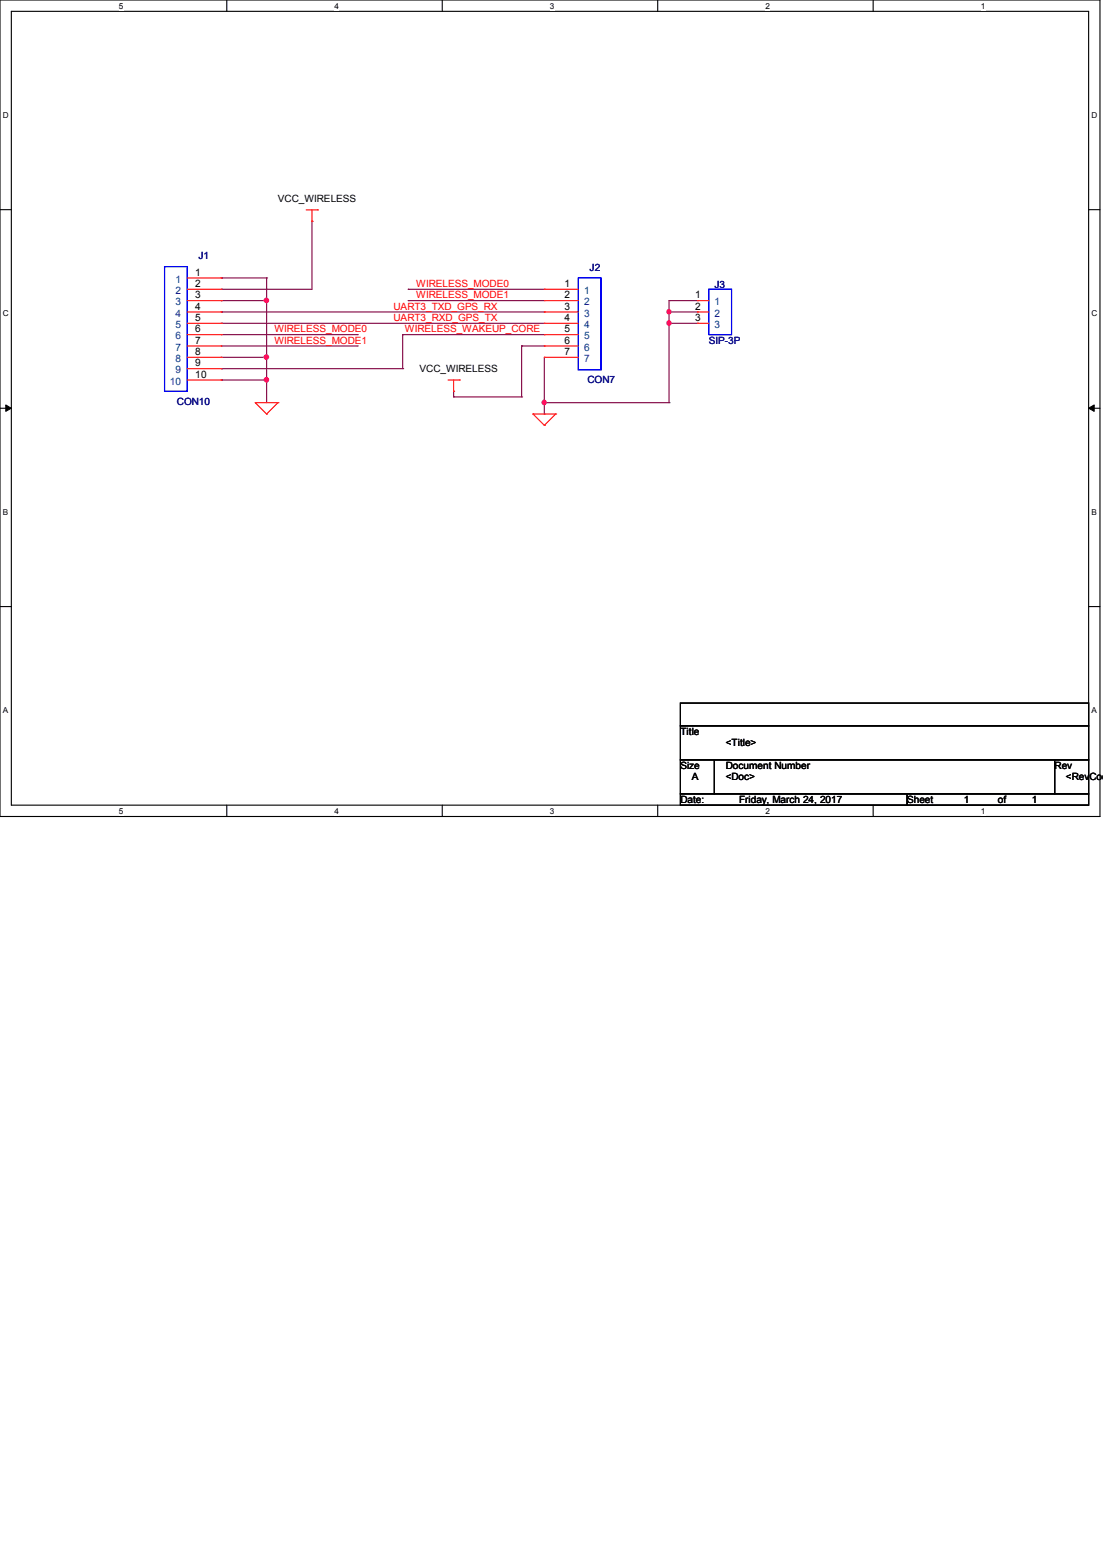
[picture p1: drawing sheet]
<svg xmlns="http://www.w3.org/2000/svg" width="210mm" height="297mm" viewBox="0 0 210 297" stroke-linecap="round" stroke-linejoin="round" font-family="sans-serif">
<path d="M0 0h209.4v155.4h-209.4zM2.2 2.2h205.1v151.1h-205.1z" fill="none" stroke="#000" stroke-width=".21"/>
<g fill="#fff">
<path d="M22.6 .3h.9v1.7h-.9z"/>
<path d="M22.6 153.5h.9v1.8h-.9z"/>
</g>
<path d="M43.2 0v2.2M43.2 153.3v2.1" fill="none" stroke="#000" stroke-width=".21"/>
<g fill="#fff">
<path d="M63.7 .3h.8v1.7h-.8z"/>
<path d="M63.7 153.5h.8v1.8h-.8z"/>
</g>
<path d="M84.2 0v2.2M84.2 153.3v2.1" fill="none" stroke="#000" stroke-width=".21"/>
<g fill="#fff">
<path d="M104.7 .3h.8v1.7h-.8z"/>
<path d="M104.7 153.5h.8v1.8h-.8z"/>
</g>
<path d="M125.2 0v2.2M125.2 153.3v2.1" fill="none" stroke="#000" stroke-width=".21"/>
<g fill="#fff">
<path d="M145.7 .3h.9v1.7h-.9z"/>
<path d="M145.7 153.5h.9v1.8h-.9z"/>
</g>
<path d="M166.2 0v2.2M166.2 153.3v2.1" fill="none" stroke="#000" stroke-width=".21"/>
<g fill="#fff">
<path d="M186.7 .3h.9v1.7h-.9z"/>
<path d="M186.7 153.5h.9v1.8h-.9z"/>
<path d="M.6 21h1.1v1.8h-1.1z"/>
<path d="M207.8 21h1.1v1.8h-1.1z"/>
<path d="M.6 58.8h1.1v1.7h-1.1z"/>
<path d="M207.8 58.8h1.1v1.7h-1.1z"/>
</g>
<path d="M0 39.9h2.2M207.3 39.9h2.1" fill="none" stroke="#000" stroke-width=".21"/>
<g fill="#fff">
<path d="M.6 96.6h1v1.7h-1z"/>
<path d="M207.8 96.6h1v1.7h-1z"/>
</g>
<path d="M0 77.7h2.2M207.3 77.7h2.1" fill="none" stroke="#000" stroke-width=".21"/>
<path d="M1.1 77.1l1.1 .6-1.1 .6zM207.3 77.7l1-.6v1.2z" fill="#000" stroke="#000" stroke-width=".19"/>
<g fill="#fff">
<path d="M.6 134.4h.9v1.7h-.9z"/>
<path d="M207.8 134.4h1v1.7h-1z"/>
</g>
<path d="M0 115.5h2.2M207.3 115.5h2.1M129.5 133.9h77.8v4.3h-77.8zM129.5 138.2h77.8v6.5h-77.8zM129.5 144.7h6.5v6.4h-6.5zM129.5 151.1h43.2v2.2h-43.2zM136 144.7h64.8v6.4h-64.8zM172.7 151.1h34.6v2.2h-34.6zM200.8 144.7h6.5v6.4h-6.5z" fill="none" stroke="#000" stroke-width=".21"/>
<g fill="none" stroke="#800040" stroke-width=".21">
<path d="M42.1 52.9h.1M42.1 57.2h.1M42.1 59.4h.1M42.1 55.1h.1M42.1 52.9h8.7M42.1 57.2h8.7M42.1 59.4h61.5M50.8 52.9h.1M50.8 57.2h.1M50.8 52.9v23.8M59.4 42.1h.1M59.4 42.1v13h-17.3"/>
<path d="M77.7 55.1h.1M77.7 57.2h.1M77.7 57.2h25.9M77.7 55.1h25.9M127.4 57.2h.1M127.4 59.4h.1M127.4 57.2h5.4M127.4 59.4h5.4M127.4 57.2v19.5M42.1 68h.1M42.1 61.6h.1M42.1 72.3h.1"/>
<path d="M42.1 70.2h.1M42.1 68h8.7M42.1 61.6h61.5M42.1 72.3h8.7M42.1 65.9h25.9M42.1 63.7h25.9M42.1 70.2h34.6M50.8 72.3h.1M50.8 68h.1M68 63.7h.1M68 65.9h.1M76.7 63.7h.1"/>
<path d="M76.7 70.2h.1M76.7 63.7h26.9M76.7 63.7v6.5M86.4 75.6h.1M86.4 74.5h.1M86.4 75.6h12.9M86.4 74.5v1.1M99.3 65.9h.1M99.3 75.6h.1M99.3 65.9h4.3M99.3 65.9v9.7M103.6 76.7h.1"/>
<path d="M103.6 78.8h.1M103.6 68v10.8M103.6 76.7h23.8M127.4 61.6h.1M127.4 76.7h.1M127.4 61.6h5.4"/>
</g>
<g fill="#f0f" stroke="#f0f" stroke-width=".21">
<circle cx="50.7" cy="57.2" r=".42"/>
<circle cx="50.7" cy="72.3" r=".42"/>
<circle cx="50.7" cy="68" r=".42"/>
<circle cx="127.3" cy="59.4" r=".41"/>
<circle cx="103.6" cy="76.6" r=".41"/>
<circle cx="127.3" cy="61.5" r=".41"/>
</g>
<g fill="none" stroke="#f00" stroke-width=".21">
<path d="M58.3 40h2.2M59.4 40v2.1M60.5 40h.1M35.6 52.9h6.5M35.6 55.1h6.5M35.6 57.2h6.5M35.6 59.4h6.5M42.1 52.9h.1M42.1 55.1h.1M42.1 57.2h.1M42.1 59.4h.1M59.4 42.1h.1"/>
<path d="M103.6 55.1h.1M103.6 57.2h.1M103.6 59.4h.1M103.6 55.1h6.5M103.6 57.2h6.5M103.6 59.4h6.5M132.8 57.2h.1M132.8 59.4h.1M132.8 57.2h2.2M132.8 59.4h2.2M35.6 72.3h6.5M35.6 61.6h6.5"/>
<path d="M35.6 63.7h6.5M35.6 65.9h6.5M35.6 68h6.5M35.6 70.2h6.5M42.1 61.6h.1M42.1 63.7h.1M42.1 65.9h.1M42.1 68h.1M42.1 70.2h.1M42.1 72.3h.1M48.6 76.7h.1M48.6 76.7h4.3"/>
<path d="M48.6 76.7l2.2 2.1M50.8 78.8h.1M52.9 76.7h.1M52.9 76.7l-2.1 2.1M85.3 72.3h2.2M86.4 74.5h.1M86.4 72.3v2.2M87.5 72.3h.1M101.5 78.8h.1M101.5 78.8h4.3M101.5 78.8l2.1 2.2M103.6 61.6h.1"/>
<path d="M103.6 63.7h.1M103.6 65.9h.1M103.6 68h.1M103.6 61.6h6.5M103.6 63.7h6.5M103.6 65.9h6.5M103.6 68h6.5M105.8 78.8h.1M105.8 78.8l-2.2 2.2M132.8 61.6h.1M132.8 61.6h2.2M103.6 81h.1"/>
</g>
<path d="M31.3 50.8h4.3v23.7h-4.3zM110.1 52.9h4.3v17.5h-4.3zM135 55.1h4.3v8.6h-4.3z" fill="none" stroke="#00f" stroke-width=".21"/>
<g font-size="1.9">
<text x="52.9" y="38.4">VCC_WIRELESS</text>
<text x="37.2" y="52.5">1</text>
<text x="37.2" y="54.6">2</text>
<text x="37.2" y="56.8">3</text>
<text x="37.2" y="58.9">4</text>
<text x="107.5" y="54.6">1</text>
<text x="107.5" y="56.8">2</text>
<text x="107.5" y="58.9">3</text>
<text x="132.3" y="56.8">1</text>
<text x="132.3" y="58.9">2</text>
<text x="37.2" y="61.1">5</text>
<text x="37.2" y="63.2">6</text>
<text x="37.2" y="65.4">7</text>
<text x="107.5" y="61.1">4</text>
<text x="107.5" y="63.2">5</text>
<text x="107.5" y="65.4">6</text>
<text x="132.3" y="61.1">3</text>
<text x="37.2" y="67.6">8</text>
<text x="37.2" y="69.7">9</text>
<text x="37.2" y="71.9">10</text>
<text x="79.9" y="70.8">VCC_WIRELESS</text>
<text x="107.5" y="67.6">7</text>
<text x="129.5" y="139.9">Title</text>
<text x="138.2" y="142">&lt;Title&gt;</text>
<text x="129.5" y="146.3">Size</text>
<text x="131.7" y="148.5">A</text>
<text x="138.2" y="146.3">Document Number</text>
<text x="138.2" y="148.5">&lt;Doc&gt;</text>
<text x="200.8" y="146.3">Rev</text>
<text x="202.9" y="148.5">&lt;RevCode</text>
<text x="129.5" y="152.8">Date:</text>
<text x="140.8" y="152.8">Friday, March 24, 2017</text>
<text x="172.7" y="152.8">Sheet</text>
<text x="183.5" y="152.8">1</text>
<text x="190" y="152.8">of</text>
<text x="196.5" y="152.8">1</text>
</g>
<g font-size="1.9" fill="#004080">
<text x="33.4" y="53.8">1</text>
<text x="33.4" y="56">2</text>
<text x="33.4" y="58.1">3</text>
<text x="111.2" y="56">1</text>
<text x="111.2" y="58.1">2</text>
<text x="136.1" y="58.1">1</text>
<text x="33.4" y="60.3">4</text>
<text x="33.4" y="62.4">5</text>
<text x="33.4" y="64.6">6</text>
<text x="111.2" y="60.3">3</text>
<text x="111.2" y="62.4">4</text>
<text x="111.2" y="64.6">5</text>
<text x="136.1" y="60.3">2</text>
<text x="136.1" y="62.4">3</text>
<text x="33.4" y="66.8">7</text>
<text x="33.4" y="68.9">8</text>
<text x="33.4" y="71.1">9</text>
<text x="111.2" y="66.8">6</text>
<text x="111.2" y="68.9">7</text>
<text x="32.3" y="73.2">10</text>
</g>
<g font-size="1.9" fill="#000080">
<text x="37.8" y="49.4">J1</text>
<text x="112.3" y="51.6">J2</text>
<text x="136" y="54.8">J3</text>
<text x="135" y="65.4">SIP-3P</text>
<text x="33.7" y="77">CON10</text>
<text x="111.8" y="72.9">CON7</text>
</g>
<g font-size="1.9" fill="#f00">
<text x="74.9" y="59">UART3_TXD_GPS_RX</text>
<text x="79.2" y="54.7">WIRELESS_MODE0</text>
<text x="79.2" y="56.8">WIRELESS_MODE1</text>
<text x="52.2" y="63.3">WIRELESS_MODE0</text>
<text x="52.2" y="65.4">WIRELESS_MODE1</text>
<text x="74.9" y="61.1">UART3_RXD_GPS_TX</text>
<text x="77.1" y="63.3">WIRELESS_WAKEUP_CORE</text>
</g>
<g font-size="1.6">
<text x="22.6" y="1.6">5</text>
<text x="63.7" y="1.6">4</text>
<text x="104.7" y="1.6">3</text>
<text x="145.7" y="1.6">2</text>
<text x="186.7" y="1.6">1</text>
<text x=".5" y="22.4">D</text>
<text x="207.8" y="22.4">D</text>
<text x=".5" y="60.2">C</text>
<text x="207.8" y="60.2">C</text>
<text x=".5" y="98">B</text>
<text x="207.8" y="98">B</text>
<text x=".5" y="135.8">A</text>
<text x="207.8" y="135.8">A</text>
<text x="22.6" y="154.9">5</text>
<text x="63.7" y="154.9">4</text>
<text x="104.7" y="154.9">3</text>
<text x="145.7" y="154.9">2</text>
<text x="186.7" y="154.9">1</text>
</g>
</svg>
